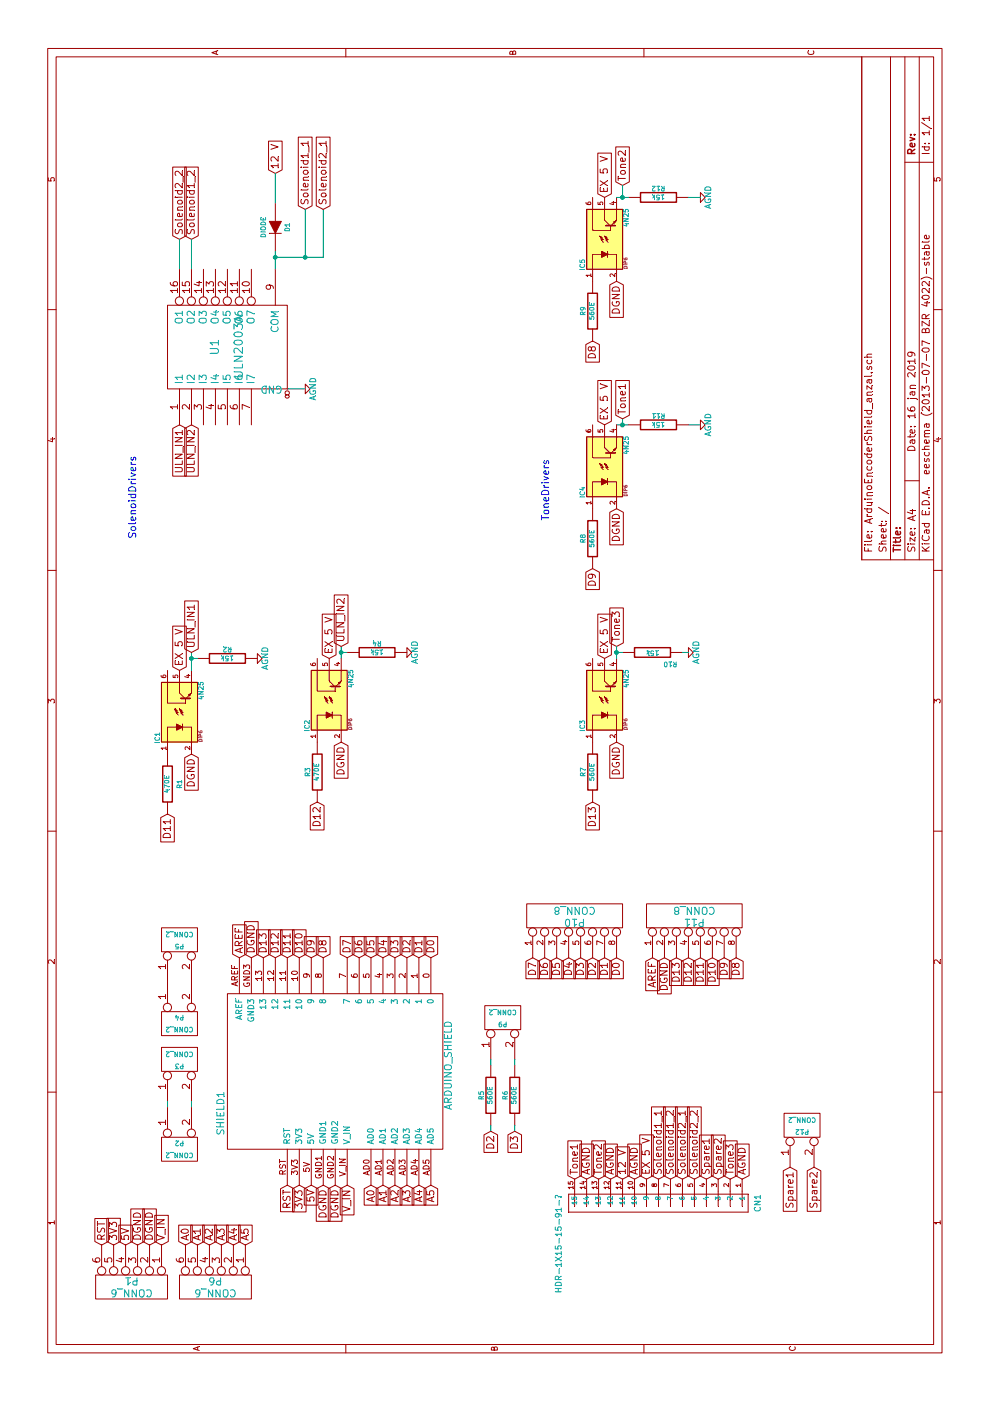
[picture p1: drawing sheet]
EESchema Schematic File Version 2
LIBS:power
LIBS:device
LIBS:transistors
LIBS:conn
LIBS:linear
LIBS:regul
LIBS:74xx
LIBS:cmos4000
LIBS:adc-dac
LIBS:memory
LIBS:xilinx
LIBS:special
LIBS:microcontrollers
LIBS:dsp
LIBS:microchip
LIBS:analog_switches
LIBS:motorola
LIBS:texas
LIBS:intel
LIBS:audio
LIBS:interface
LIBS:digital-audio
LIBS:philips
LIBS:display
LIBS:cypress
LIBS:siliconi
LIBS:opto
LIBS:atmel
LIBS:contrib
LIBS:valves
LIBS:ArduinoEncoderShield_anzal-cache
EELAYER 27 0
EELAYER END
$Descr A4 11693 8268
encoding utf-8
Sheet 1 1
Title ""
Date "16 jan 2019"
Rev ""
Comp ""
Comment1 ""
Comment2 ""
Comment3 ""
Comment4 ""
$EndDescr
$Comp
L ARDUINO_SHIELD SHIELD1
U 1 1
P 2750 2800
F 0 "SHIELD1" H 2400 3750 60  0000 C CNN
F 1 "ARDUINO_SHIELD" H 2800 1850 60  0000 C CNN
F 2 "" H 2750 2800 60  0000 C CNN
F 3 "" H 2750 2800 60  0000 C CNN
	1    2750 2800
	1    0    0    -1  
$EndComp
$Comp
L 4N25 IC1
U 1 1
P 5750 1500
F 0 "IC1" H 5536 1679 40  0000 C CNN
F 1 "4N25" H 5930 1315 40  0000 C CNN
F 2 "DIP6" H 5551 1320 29  0000 C CNN
F 3 "" H 5750 1500 60  0000 C CNN
	1    5750 1500
	1    0    0    -1  
$EndComp
$Comp
L ULN2003A U1
U 1 1
P 8800 1900
F 0 "U1" H 8800 2000 70  0000 C CNN
F 1 "ULN2003A" H 8800 1800 70  0000 C CNN
F 2 "" H 8800 1900 60  0000 C CNN
F 3 "" H 8800 1900 60  0000 C CNN
	1    8800 1900
	1    0    0    -1  
$EndComp
$Comp
L DIODE D1
U 1 1
P 9800 2300
F 0 "D1" H 9800 2400 40  0000 C CNN
F 1 "DIODE" H 9800 2200 40  0000 C CNN
F 2 "~" H 9800 2300 60  0000 C CNN
F 3 "~" H 9800 2300 60  0000 C CNN
	1    9800 2300
	-1   0    0    1   
$EndComp
$Comp
L AGND #PWR01
U 1 1
P 8450 2550
F 0 "#PWR01" H 8450 2550 40  0001 C CNN
F 1 "AGND" H 8450 2480 50  0000 C CNN
F 2 "" H 8450 2550 60  0000 C CNN
F 3 "" H 8450 2550 60  0000 C CNN
	1    8450 2550
	1    0    0    -1  
$EndComp
$Comp
L 4N25 IC2
U 1 1
P 5850 2750
F 0 "IC2" H 5636 2929 40  0000 C CNN
F 1 "4N25" H 6030 2565 40  0000 C CNN
F 2 "DIP6" H 5651 2570 29  0000 C CNN
F 3 "" H 5850 2750 60  0000 C CNN
	1    5850 2750
	1    0    0    -1  
$EndComp
$Comp
L R R4
U 1 1
P 6250 3150
F 0 "R4" V 6330 3150 40  0000 C CNN
F 1 "15k" V 6257 3151 40  0000 C CNN
F 2 "~" V 6180 3150 30  0000 C CNN
F 3 "~" H 6250 3150 30  0000 C CNN
	1    6250 3150
	1    0    0    -1  
$EndComp
$Comp
L R R3
U 1 1
P 5250 2650
F 0 "R3" V 5330 2650 40  0000 C CNN
F 1 "470E" V 5257 2651 40  0000 C CNN
F 2 "~" V 5180 2650 30  0000 C CNN
F 3 "~" H 5250 2650 30  0000 C CNN
	1    5250 2650
	0    -1   -1   0   
$EndComp
$Comp
L R R1
U 1 1
P 5150 1400
F 0 "R1" V 5050 1400 40  0000 C CNN
F 1 "470E" V 5157 1401 40  0000 C CNN
F 2 "~" V 5080 1400 30  0000 C CNN
F 3 "~" H 5150 1400 30  0000 C CNN
	1    5150 1400
	0    -1   -1   0   
$EndComp
$Comp
L R R8
U 1 1
P 7200 4950
F 0 "R8" V 7280 4950 40  0000 C CNN
F 1 "560E" V 7207 4951 40  0000 C CNN
F 2 "~" V 7130 4950 30  0000 C CNN
F 3 "~" H 7200 4950 30  0000 C CNN
	1    7200 4950
	0    -1   -1   0   
$EndComp
Text GLabel 1850 5200 2    60   Input ~ 0
12 V
Text GLabel 1850 5300 2    60   Input ~ 0
AGND
Text GLabel 1850 5400 2    60   Input ~ 0
EX 5 V
Text GLabel 1850 5500 2    60   Input ~ 0
Solenoid1_1
Text GLabel 1850 5600 2    60   Input ~ 0
Solenoid1_2
Text GLabel 1850 5700 2    60   Input ~ 0
Solenoid2_1
Text GLabel 1850 5800 2    60   Input ~ 0
Solenoid2_2
Text GLabel 6100 1500 2    60   Input ~ 0
EX 5 V
Text GLabel 10250 2300 2    60   Input ~ 0
12 V
$Comp
L CONN_8 P10
U 1 1
P 4050 4800
F 0 "P10" V 4000 4800 60  0000 C CNN
F 1 "CONN_8" V 4100 4800 60  0000 C CNN
F 2 "" H 4050 4800 60  0000 C CNN
F 3 "" H 4050 4800 60  0000 C CNN
	1    4050 4800
	1    0    0    -1  
$EndComp
$Comp
L CONN_6 P6
U 1 1
P 950 1800
F 0 "P6" V 900 1800 60  0000 C CNN
F 1 "CONN_6" V 1000 1800 60  0000 C CNN
F 2 "" H 950 1800 60  0000 C CNN
F 3 "" H 950 1800 60  0000 C CNN
	1    950  1800
	-1   0    0    1   
$EndComp
$Comp
L CONN_2 P3
U 1 1
P 2850 1500
F 0 "P3" V 2800 1500 40  0000 C CNN
F 1 "CONN_2" V 2900 1500 40  0000 C CNN
F 2 "" H 2850 1500 60  0000 C CNN
F 3 "" H 2850 1500 60  0000 C CNN
	1    2850 1500
	1    0    0    -1  
$EndComp
Text GLabel 9950 2550 2    60   Input ~ 0
Solenoid1_1
Text GLabel 9700 1600 2    60   Input ~ 0
Solenoid1_2
Text GLabel 9950 2700 2    60   Input ~ 0
Solenoid2_1
Text GLabel 9700 1500 2    60   Input ~ 0
Solenoid2_2
$Comp
L HDR-1X15-15-91-? CN1
U 1 1
P 1650 5500
F 0 "CN1" H 1575 6300 50  0000 L BNN
F 1 "HDR-1X15-15-91-?" H 1575 4638 50  0000 L BNN
F 2 "con-hdrs40-15-91-15" H 1650 5650 50  0001 C CNN
F 3 "" H 1650 5500 60  0000 C CNN
	1    1650 5500
	-1   0    0    1   
$EndComp
$Comp
L R R9
U 1 1
P 9100 4950
F 0 "R9" V 9180 4950 40  0000 C CNN
F 1 "560E" V 9107 4951 40  0000 C CNN
F 2 "~" V 9030 4950 30  0000 C CNN
F 3 "~" H 9100 4950 30  0000 C CNN
	1    9100 4950
	0    -1   -1   0   
$EndComp
$Comp
L 4N25 IC4
U 1 1
P 7800 5050
F 0 "IC4" H 7586 5229 40  0000 C CNN
F 1 "4N25" H 7980 4865 40  0000 C CNN
F 2 "DIP6" H 7601 4870 29  0000 C CNN
F 3 "" H 7800 5050 60  0000 C CNN
	1    7800 5050
	1    0    0    -1  
$EndComp
$Comp
L 4N25 IC5
U 1 1
P 9700 5050
F 0 "IC5" H 9486 5229 40  0000 C CNN
F 1 "4N25" H 9880 4865 40  0000 C CNN
F 2 "DIP6" H 9501 4870 29  0000 C CNN
F 3 "" H 9700 5050 60  0000 C CNN
	1    9700 5050
	1    0    0    -1  
$EndComp
Text GLabel 8200 5200 2    60   Input ~ 0
Tone1
Text GLabel 10150 5200 2    60   Input ~ 0
Tone2
$Comp
L R R7
U 1 1
P 5250 4950
F 0 "R7" V 5330 4950 40  0000 C CNN
F 1 "560E" V 5257 4951 40  0000 C CNN
F 2 "~" V 5180 4950 30  0000 C CNN
F 3 "~" H 5250 4950 30  0000 C CNN
	1    5250 4950
	0    -1   -1   0   
$EndComp
$Comp
L 4N25 IC3
U 1 1
P 5850 5050
F 0 "IC3" H 5636 5229 40  0000 C CNN
F 1 "4N25" H 6030 4865 40  0000 C CNN
F 2 "DIP6" H 5651 4870 29  0000 C CNN
F 3 "" H 5850 5050 60  0000 C CNN
	1    5850 5050
	1    0    0    -1  
$EndComp
Text GLabel 6300 5150 2    60   Input ~ 0
Tone3
Text GLabel 6200 5050 2    60   Input ~ 0
EX 5 V
$Comp
L R R10
U 1 1
P 6250 5450
F 0 "R10" V 6350 5600 40  0000 C CNN
F 1 "15k" V 6257 5451 40  0000 C CNN
F 2 "~" V 6180 5450 30  0000 C CNN
F 3 "~" H 6250 5450 30  0000 C CNN
	1    6250 5450
	-1   0    0    1   
$EndComp
Wire Wire Line
	10000 2300 10250 2300
Wire Wire Line
	9550 2550 9950 2550
Wire Wire Line
	9550 2700 9950 2700
Wire Wire Line
	9450 1600 9700 1600
Wire Wire Line
	9450 1500 9700 1500
Wire Wire Line
	9450 2300 9600 2300
Wire Wire Line
	9550 2300 9550 2700
Connection ~ 9550 2300
Connection ~ 9550 2550
Wire Wire Line
	8450 2550 8450 2400
$Comp
L R R5
U 1 1
P 2550 4100
F 0 "R5" V 2630 4100 40  0000 C CNN
F 1 "560E" V 2557 4101 40  0000 C CNN
F 2 "~" V 2480 4100 30  0000 C CNN
F 3 "~" H 2550 4100 30  0000 C CNN
	1    2550 4100
	0    -1   -1   0   
$EndComp
$Comp
L R R6
U 1 1
P 2550 4300
F 0 "R6" V 2630 4300 40  0000 C CNN
F 1 "560E" V 2557 4301 40  0000 C CNN
F 2 "~" V 2480 4300 30  0000 C CNN
F 3 "~" H 2550 4300 30  0000 C CNN
	1    2550 4300
	0    -1   -1   0   
$EndComp
$Comp
L CONN_2 P9
U 1 1
P 3200 4200
F 0 "P9" V 3150 4200 40  0000 C CNN
F 1 "CONN_2" V 3250 4200 40  0000 C CNN
F 2 "" H 3200 4200 60  0000 C CNN
F 3 "" H 3200 4200 60  0000 C CNN
	1    3200 4200
	1    0    0    -1  
$EndComp
Wire Wire Line
	2800 4100 2850 4100
Wire Wire Line
	2800 4300 2850 4300
Text GLabel 2250 4100 0    60   Input ~ 0
D2
Wire Wire Line
	2250 4100 2300 4100
Text GLabel 2250 4300 0    60   Input ~ 0
D3
Wire Wire Line
	2300 4300 2250 4300
Text GLabel 3700 5150 0    60   Input ~ 0
D0
Text GLabel 3700 5050 0    60   Input ~ 0
D1
Text GLabel 3700 4950 0    60   Input ~ 0
D2
Text GLabel 3700 4850 0    60   Input ~ 0
D3
Text GLabel 3700 4750 0    60   Input ~ 0
D4
Text GLabel 3700 4650 0    60   Input ~ 0
D5
Text GLabel 3700 4550 0    60   Input ~ 0
D6
Text GLabel 3700 4450 0    60   Input ~ 0
D7
Text GLabel 3700 3600 2    60   Input ~ 0
D0
Text GLabel 3700 3500 2    60   Input ~ 0
D1
Text GLabel 3700 3400 2    60   Input ~ 0
D2
Text GLabel 3700 3300 2    60   Input ~ 0
D3
Text GLabel 3700 3200 2    60   Input ~ 0
D4
Text GLabel 3700 3100 2    60   Input ~ 0
D5
Text GLabel 3700 3000 2    60   Input ~ 0
D6
Text GLabel 3700 2900 2    60   Input ~ 0
D7
Text GLabel 6950 4950 0    60   Input ~ 0
D9
Text GLabel 8850 4950 0    60   Input ~ 0
D8
Text GLabel 3700 6150 0    60   Input ~ 0
D8
Text GLabel 3700 6050 0    60   Input ~ 0
D9
Text GLabel 3700 5950 0    60   Input ~ 0
D10
Text GLabel 3700 5850 0    60   Input ~ 0
D11
Text GLabel 3700 5750 0    60   Input ~ 0
D12
Text GLabel 3700 5650 0    60   Input ~ 0
D13
Text GLabel 3700 5550 0    60   Input ~ 0
DGND
Text GLabel 3700 5450 0    60   Input ~ 0
AREF
Text GLabel 5000 4950 0    60   Input ~ 0
D13
Text GLabel 5000 2650 0    60   Input ~ 0
D12
Text GLabel 4900 1400 0    60   Input ~ 0
D11
$Comp
L CONN_8 P11
U 1 1
P 4050 5800
F 0 "P11" V 4000 5800 60  0000 C CNN
F 1 "CONN_8" V 4100 5800 60  0000 C CNN
F 2 "" H 4050 5800 60  0000 C CNN
F 3 "" H 4050 5800 60  0000 C CNN
	1    4050 5800
	1    0    0    -1  
$EndComp
Text GLabel 3700 2700 2    60   Input ~ 0
D8
Text GLabel 3700 2600 2    60   Input ~ 0
D9
Text GLabel 3700 2500 2    60   Input ~ 0
D10
Text GLabel 3700 2400 2    60   Input ~ 0
D11
Text GLabel 3700 2300 2    60   Input ~ 0
D12
Text GLabel 3700 2200 2    60   Input ~ 0
D13
Text GLabel 3700 2100 2    60   Input ~ 0
DGND
Text GLabel 3700 2000 2    60   Input ~ 0
AREF
Text GLabel 5500 2850 0    60   Input ~ 0
DGND
Text GLabel 5400 1600 0    60   Input ~ 0
DGND
$Comp
L CONN_2 P5
U 1 1
P 3850 1500
F 0 "P5" V 3800 1500 40  0000 C CNN
F 1 "CONN_2" V 3900 1500 40  0000 C CNN
F 2 "" H 3850 1500 60  0000 C CNN
F 3 "" H 3850 1500 60  0000 C CNN
	1    3850 1500
	1    0    0    -1  
$EndComp
$Comp
L CONN_2 P4
U 1 1
P 3150 1500
F 0 "P4" V 3100 1500 40  0000 C CNN
F 1 "CONN_2" V 3200 1500 40  0000 C CNN
F 2 "" H 3150 1500 60  0000 C CNN
F 3 "" H 3150 1500 60  0000 C CNN
	1    3150 1500
	-1   0    0    -1  
$EndComp
Text GLabel 5500 5150 0    60   Input ~ 0
DGND
Wire Wire Line
	6250 5150 6250 5200
Connection ~ 6250 5150
$Comp
L CONN_6 P1
U 1 1
P 950 1100
F 0 "P1" V 900 1100 60  0000 C CNN
F 1 "CONN_6" V 1000 1100 60  0000 C CNN
F 2 "" H 950 1100 60  0000 C CNN
F 3 "" H 950 1100 60  0000 C CNN
	1    950  1100
	-1   0    0    1   
$EndComp
$Comp
L CONN_2 P2
U 1 1
P 2100 1500
F 0 "P2" V 2050 1500 40  0000 C CNN
F 1 "CONN_2" V 2150 1500 40  0000 C CNN
F 2 "" H 2100 1500 60  0000 C CNN
F 3 "" H 2100 1500 60  0000 C CNN
	1    2100 1500
	-1   0    0    -1  
$EndComp
Wire Wire Line
	2450 1400 2500 1400
Wire Wire Line
	2500 1600 2450 1600
Text GLabel 1300 850  2    60   Input ~ 0
RST
Text GLabel 1300 950  2    60   Input ~ 0
3V3
Text GLabel 1300 1050 2    60   Input ~ 0
5V
Text GLabel 1300 1150 2    60   Input ~ 0
DGND
Text GLabel 1300 1250 2    60   Input ~ 0
DGND
Text GLabel 1300 1350 2    60   Input ~ 0
V_IN
Text GLabel 1800 2400 0    60   Input ~ 0
RST
Text GLabel 1800 2500 0    60   Input ~ 0
3V3
Text GLabel 1800 2600 0    60   Input ~ 0
5V
Text GLabel 1800 2700 0    60   Input ~ 0
DGND
Text GLabel 1800 2800 0    60   Input ~ 0
DGND
Text GLabel 1800 2900 0    60   Input ~ 0
V_IN
Text GLabel 1300 1550 2    60   Input ~ 0
A0
Text GLabel 1300 1650 2    60   Input ~ 0
A1
Text GLabel 1300 1750 2    60   Input ~ 0
A2
Text GLabel 1300 1850 2    60   Input ~ 0
A3
Text GLabel 1300 1950 2    60   Input ~ 0
A4
Text GLabel 1300 2050 2    60   Input ~ 0
A5
Text GLabel 1800 3100 0    60   Input ~ 0
A0
Text GLabel 1800 3200 0    60   Input ~ 0
A1
Text GLabel 1800 3300 0    60   Input ~ 0
A2
Text GLabel 1800 3400 0    60   Input ~ 0
A3
Text GLabel 1800 3500 0    60   Input ~ 0
A4
Text GLabel 1800 3600 0    60   Input ~ 0
A5
Text GLabel 8150 5050 2    60   Input ~ 0
EX 5 V
Text GLabel 10050 5050 2    60   Input ~ 0
EX 5 V
$Comp
L R R11
U 1 1
P 8150 5500
F 0 "R11" V 8230 5500 40  0000 C CNN
F 1 "15k" V 8157 5501 40  0000 C CNN
F 2 "~" V 8080 5500 30  0000 C CNN
F 3 "~" H 8150 5500 30  0000 C CNN
	1    8150 5500
	1    0    0    -1  
$EndComp
Wire Wire Line
	8150 5250 8150 5150
$Comp
L AGND #PWR02
U 1 1
P 8150 5850
F 0 "#PWR02" H 8150 5850 40  0001 C CNN
F 1 "AGND" H 8150 5780 50  0000 C CNN
F 2 "" H 8150 5850 60  0000 C CNN
F 3 "" H 8150 5850 60  0000 C CNN
	1    8150 5850
	1    0    0    -1  
$EndComp
Wire Wire Line
	8150 5850 8150 5750
Wire Wire Line
	8200 5200 8150 5200
Connection ~ 8150 5200
Text GLabel 7450 5150 0    60   Input ~ 0
DGND
$Comp
L R R12
U 1 1
P 10050 5500
F 0 "R12" V 10130 5500 40  0000 C CNN
F 1 "15k" V 10057 5501 40  0000 C CNN
F 2 "~" V 9980 5500 30  0000 C CNN
F 3 "~" H 10050 5500 30  0000 C CNN
	1    10050 5500
	1    0    0    -1  
$EndComp
$Comp
L AGND #PWR03
U 1 1
P 10050 5850
F 0 "#PWR03" H 10050 5850 40  0001 C CNN
F 1 "AGND" H 10050 5780 50  0000 C CNN
F 2 "" H 10050 5850 60  0000 C CNN
F 3 "" H 10050 5850 60  0000 C CNN
	1    10050 5850
	1    0    0    -1  
$EndComp
Wire Wire Line
	10050 5850 10050 5750
Wire Wire Line
	10050 5250 10050 5150
Wire Wire Line
	10050 5200 10150 5200
Connection ~ 10050 5200
Text GLabel 1850 4800 2    60   Input ~ 0
Tone1
Text GLabel 1850 4900 2    60   Input ~ 0
AGND
Text GLabel 1850 5000 2    60   Input ~ 0
Tone2
Text GLabel 1850 5100 2    60   Input ~ 0
AGND
Wire Wire Line
	6200 5150 6300 5150
$Comp
L AGND #PWR04
U 1 1
P 6250 5750
F 0 "#PWR04" H 6250 5750 40  0001 C CNN
F 1 "AGND" H 6250 5680 50  0000 C CNN
F 2 "" H 6250 5750 60  0000 C CNN
F 3 "" H 6250 5750 60  0000 C CNN
	1    6250 5750
	1    0    0    -1  
$EndComp
Wire Wire Line
	6250 5750 6250 5700
Text GLabel 1850 6100 2    60   Input ~ 0
Tone3
Text GLabel 1850 6200 2    60   Input ~ 0
AGND
$Comp
L CONN_2 P12
U 1 1
P 2300 6700
F 0 "P12" V 2250 6700 40  0000 C CNN
F 1 "CONN_2" V 2350 6700 40  0000 C CNN
F 2 "" H 2300 6700 60  0000 C CNN
F 3 "" H 2300 6700 60  0000 C CNN
	1    2300 6700
	1    0    0    -1  
$EndComp
Text GLabel 1950 6600 0    60   Input ~ 0
Spare1
Text GLabel 1950 6800 0    60   Input ~ 0
Spare2
Text GLabel 1850 5900 2    60   Input ~ 0
Spare1
Text GLabel 1850 6000 2    60   Input ~ 0
Spare2
$Comp
L R R2
U 1 1
P 6200 1900
F 0 "R2" V 6280 1900 40  0000 C CNN
F 1 "15k" V 6207 1901 40  0000 C CNN
F 2 "~" V 6130 1900 30  0000 C CNN
F 3 "~" H 6200 1900 30  0000 C CNN
	1    6200 1900
	1    0    0    -1  
$EndComp
Wire Wire Line
	6100 1600 6250 1600
Wire Wire Line
	6200 1600 6200 1650
Text GLabel 6250 1600 2    60   Input ~ 0
ULN_IN1
Connection ~ 6200 1600
Text GLabel 8150 1500 0    60   Input ~ 0
ULN_IN1
Text GLabel 6200 2750 2    60   Input ~ 0
EX 5 V
Text GLabel 6300 2850 2    60   Input ~ 0
ULN_IN2
Wire Wire Line
	6300 2850 6200 2850
Wire Wire Line
	6250 2850 6250 2900
Connection ~ 6250 2850
$Comp
L AGND #PWR05
U 1 1
P 6200 2150
F 0 "#PWR05" H 6200 2150 40  0001 C CNN
F 1 "AGND" H 6200 2080 50  0000 C CNN
F 2 "" H 6200 2150 60  0000 C CNN
F 3 "" H 6200 2150 60  0000 C CNN
	1    6200 2150
	1    0    0    -1  
$EndComp
$Comp
L AGND #PWR06
U 1 1
P 6250 3400
F 0 "#PWR06" H 6250 3400 40  0001 C CNN
F 1 "AGND" H 6250 3330 50  0000 C CNN
F 2 "" H 6250 3400 60  0000 C CNN
F 3 "" H 6250 3400 60  0000 C CNN
	1    6250 3400
	1    0    0    -1  
$EndComp
Text GLabel 8150 1600 0    60   Input ~ 0
ULN_IN2
Text Notes 7350 4600 0    60   ~ 0
ToneDrivers\n
Text Notes 7200 1150 0    60   ~ 0
SolenoidDrivers\n
Text GLabel 9350 5150 0    60   Input ~ 0
DGND
$EndSCHEMATC
